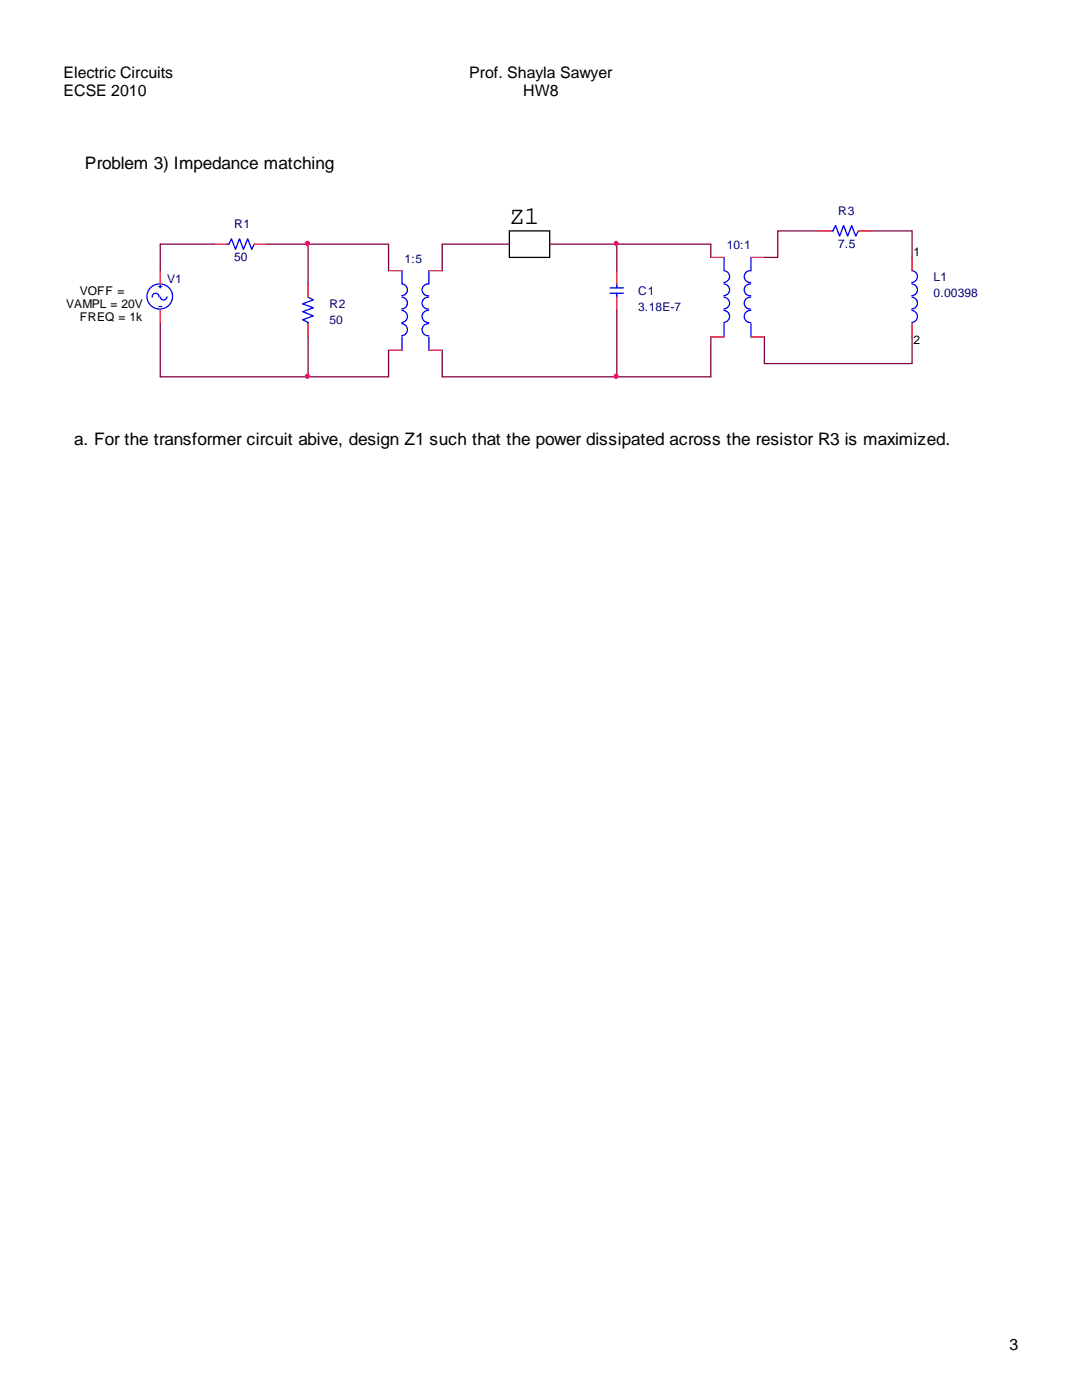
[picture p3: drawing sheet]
<svg xmlns="http://www.w3.org/2000/svg" width="216mm" height="279mm" viewBox="0 0 216 279" stroke-linecap="round" stroke-linejoin="round" font-family="sans-serif">
<path d="M13 40.2v37.3h182.3v-37h-182.6" fill="none" stroke="#fff" stroke-width=".79"/>
<g fill="none" stroke="#00f" stroke-width=".25">
<path d="M31.7 59.3a.67 .67 0 0 0-.7-.8 .67 .67 0 0 0-.6 .8M31.7 57.2h.6M32 56.9v.5M33.3 59.3a.67 .67 0 0 1-.6 .6 .67 .67 0 0 1-.7-.6M45.4 48.7h.3l.5-1.1 .8 2.2 .8-2.2 .8 2.2 .8-2.2 .8 2.2 .5-1.1M61.5 59.3l1 .5-2.1 .8 2.1 .8-2.1 .8 2.1 .8-2.1 .8 1.1 .5v.3M80.2 59.3a1.18 1.18 0 0 1 1.1 1.2 1.18 1.18 0 0 1-1.1 1.2M80.2 54v2.7a1.18 1.18 0 0 1 1.1 1.1 1.18 1.18 0 0 1-1.1 1.2M85.5 59.3a1.18 1.18 0 0 0-1.3 1.2 1.18 1.18 0 0 0 1.3 1.2M85.6 54v2.7a1.18 1.18 0 0 0-1.4 1.1 1.18 1.18 0 0 0 1.3 1.2M121.7 58.5h2.7M121.7 57.4h2.7"/>
<path d="M123.1 56.7v.7M123.1 58.5v.8M144.5 59.3a1.18 1.18 0 0 1 1.1 1.2 1.18 1.18 0 0 1-1.2 1.2M144.5 56.7a1.18 1.18 0 0 1 1.1 1.1 1.18 1.18 0 0 1-1.2 1.2M144.5 51.4v2.6a1.18 1.18 0 0 1 1.1 1.2 1.18 1.18 0 0 1-1.2 1.2M149.8 59.3a1.18 1.18 0 0 0-1.3 1.2 1.18 1.18 0 0 0 1.3 1.2M149.8 54a1.18 1.18 0 0 0-1.3 1.2 1.18 1.18 0 0 0 1.3 1.2M149.8 56.7a1.18 1.18 0 0 0-1.3 1.1 1.18 1.18 0 0 0 1.3 1.2M149.8 51.4v2.6M165.9 46.1h.3l.5-1.1 .8 2.1 .8-2.1 .8 2.1 .8-2.1 .8 2.1 .6-1M182 56.7a1.18 1.18 0 0 1 1.1 1.1 1.18 1.18 0 0 1-1.2 1.2M182 59.3a1.18 1.18 0 0 1 1.1 1.2 1.18 1.18 0 0 1-1.2 1.2"/>
<path d="M182 54a1.18 1.18 0 0 1 1.1 1.2 1.18 1.18 0 0 1-1.2 1.2M31.7 61.2h.6M80.2 62a1.2 1.2 0 0 1 1.1 1.2 1.2 1.2 0 0 1-1.1 1.1M80.2 64.6a1.2 1.2 0 0 1 1.1 1.2 1.2 1.2 0 0 1-1.1 1.2M80.2 67.2v2.7M85.5 62a1.2 1.2 0 0 0-1.3 1.2 1.2 1.2 0 0 0 1.3 1.1M85.5 64.6a1.2 1.2 0 0 0-1.3 1.2 1.2 1.2 0 0 0 1.3 1.2M85.6 67.2v2.7M144.5 62a1.2 1.2 0 0 1 1.1 1.2 1.2 1.2 0 0 1-1.2 1.1M144.5 64.6v2.6M149.8 62a1.2 1.2 0 0 0-1.3 1.1 1.2 1.2 0 0 0 1.3 1.2M149.8 64.6v2.6"/>
<path d="M182 62a1.2 1.2 0 0 1 1.1 1.2 1.2 1.2 0 0 1-1.2 1.1"/>
<circle cx="31.9" cy="59.2" r="2.54"/>
</g>
<g fill="none" stroke="#f00" stroke-width=".25">
<path d="M32 54v2.7M42.7 48.7h2.7M50.7 48.7h2.7M61.5 56.7v2.6M77.5 54h2.7M85.6 54h2.6M123.1 54v2.7M123.1 59.3v2.7M141.8 51.4h2.7M149.8 51.4h2.7M163.2 46.1h2.7M171.3 46.1h2.6"/>
<path d="M182 51.4v2.6M32 62v2.6M61.5 64.6v2.6M77.5 69.9h2.7M85.6 69.9h2.6M141.8 67.2h2.7M149.8 67.2h2.7M182 64.6v2.6"/>
</g>
<g fill="none" stroke="#800040" stroke-width=".25">
<path d="M42.7 48.7h-10.7v5.3M53.4 48.7h8.1M61.5 48.7v8M61.5 48.7h16v5.3M101.6 48.7h-13.4v5.3M109.7 48.7h32.1v2.7M123.1 48.7v5.3M163.2 46.1h-8v5.3h-2.7M173.9 46.1h8.1v5.3M32 64.6v10.6h29.5M61.5 67.2v8M77.5 69.9v5.3h-16"/>
<path d="M88.2 69.9v5.3h34.9M123.1 62v13.2M141.8 67.2v8h-18.7M152.5 67.2v5.4h29.5v-5.4"/>
</g>
<path d="M101.6 46.1h8.1v5.3h-8.1z" fill="none" stroke="#000" stroke-width=".25"/>
<g fill="#f0f" stroke="#f0f" stroke-width=".25">
<circle cx="61.3" cy="75.1" r=".42"/>
<circle cx="61.3" cy="48.6" r=".41"/>
<circle cx="122.9" cy="48.6" r=".4"/>
<circle cx="122.9" cy="75.1" r=".41"/>
</g>
<text font-size="5" x="101.6" y="44.8">Z1</text>
<g font-size="3.4">
<text x="16.9" y="33.8">Problem 3) Impedance matching</text>
<text x="14.8" y="88.8">a. For the transformer circuit abive, design Z1 such that the power dissipated across the resistor R3 is maximized.</text>
</g>
<g font-size="3.2">
<text x="12.7" y="15.6">Electric Circuits</text>
<text x="93.6" y="15.6">Prof. Shayla Sawyer</text>
<text x="12.7" y="19.1">ECSE 2010</text>
<text x="104.4" y="19.1">HW8</text>
<text x="201.4" y="269.5">3</text>
</g>
<g font-size="2.4" fill="#000080">
<text x="46.7" y="45.5">R1</text>
<text x="167.3" y="42.9">R3</text>
<text x="46.7" y="52.2">50</text>
<text x="80.7" y="52.4">1:5</text>
<text x="145" y="49.8">10:1</text>
<text x="167.3" y="49.5">7.5</text>
<text x="33.3" y="56.4">V1</text>
<text x="127.3" y="58.8">C1</text>
<text x="186.3" y="56.2">L1</text>
<text x="186.3" y="59.3">0.00398</text>
<text x="65.7" y="61.4">R2</text>
<text x="65.7" y="64.6">50</text>
<text x="127.3" y="62">3.18E-7</text>
</g>
<g font-size="2.4">
<text x="182.2" y="51.1">1</text>
<text x="15.9" y="58.8">VOFF =</text>
<text x="13.2" y="61.4">VAMPL = 20V</text>
<text x="15.9" y="64.1">FREQ = 1k</text>
<text x="182.2" y="68.6">2</text>
</g>
</svg>
